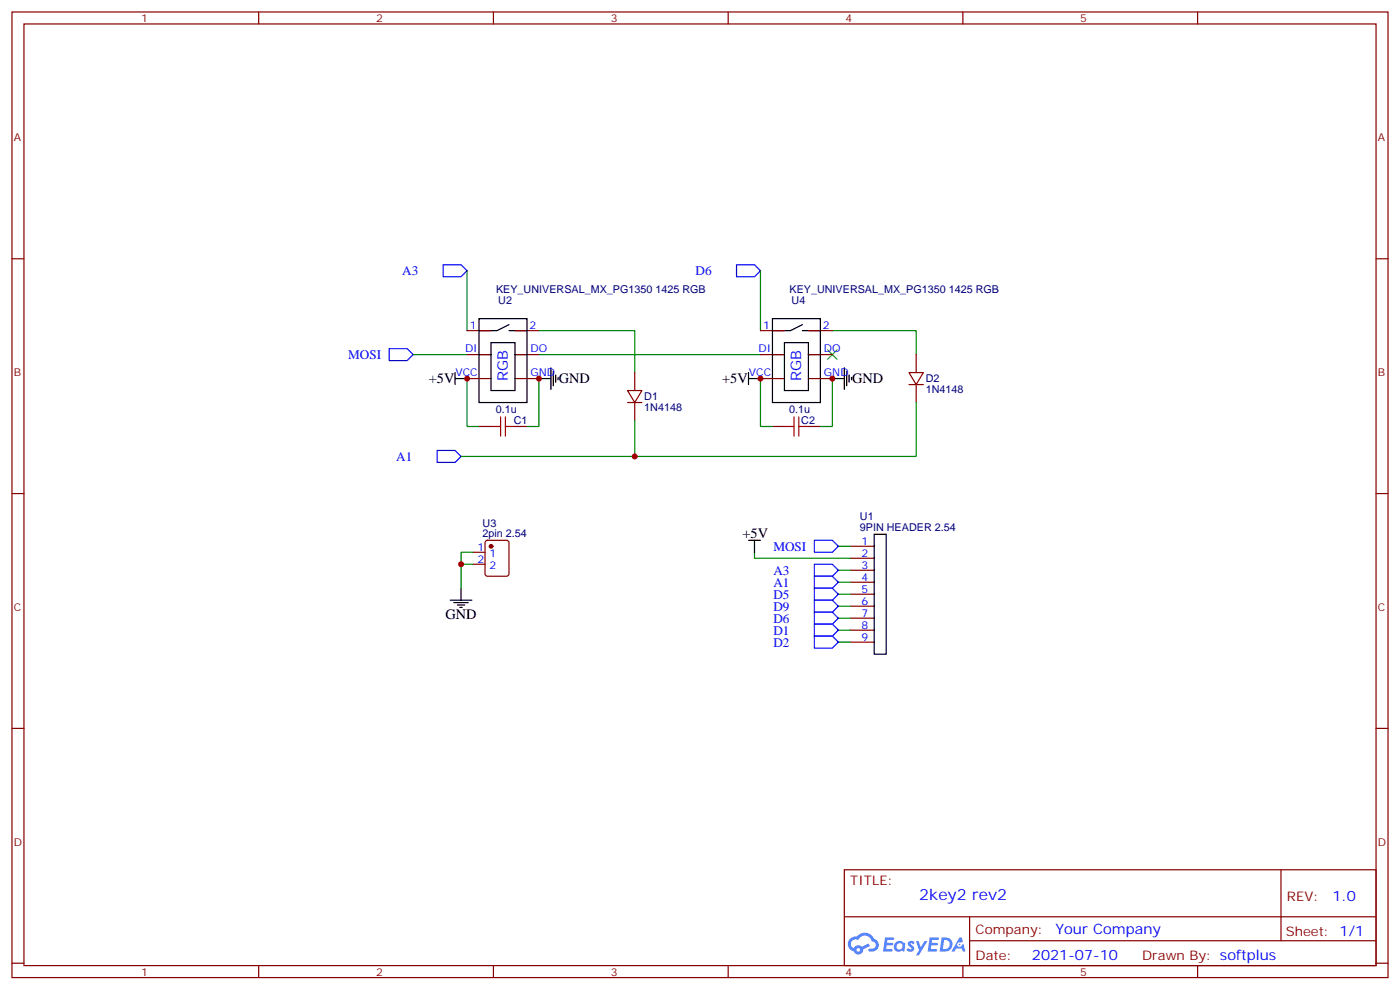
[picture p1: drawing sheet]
<svg xmlns="http://www.w3.org/2000/svg" width="412mm" height="292mm" viewBox="0 0 412 292" stroke-linecap="round" stroke-linejoin="round" font-family="sans-serif">
<g fill="none" stroke="#870000" stroke-width=".35">
<path d="M3.5 3.5h405.4v284.4h-405.4zM7.1 7.1h398.2v277.2h-398.2zM76.2 3.5v3.6M145.3 3.5v3.6M214.5 3.5v3.6M283.6 3.5v3.6M352.8 3.5v3.6M3.5 76.2h3.6M405.3 76.2h3.6M3.5 145.3h3.6M405.3 145.3h3.6M3.5 214.5h3.6"/>
<path d="M405.3 214.5h3.6M248.7 256.1h156.6v28.2h-156.6zM377.3 256.1v20.9M248.7 270h156.5M285.6 277h119.6M285.6 270v14.1M3.5 283.6h3.6M76.2 284.3v3.6M145.3 284.3v3.6M214.5 284.3v3.6M283.6 284.3v3.6M352.8 284.3v3.6"/>
<path d="M405.3 283.6h3.6"/>
</g>
<g fill="#5487ff">
<path d="M267.7 277.3a1.22 1.22 0 0 1 1.7 .3l-.4 .5a.47 .47 0 0 0-.3-.4 .47 .47 0 0 0-.5 .2l.1 .3a1.14 1.14 0 0 1 .8 1.7 1.14 1.14 0 0 1-1.9 0l-.2-.2 .5-.5 .7 .4a.29 .29 0 0 0 .3-.3 .29 .29 0 0 0-.2-.3 1.04 1.04 0 0 1-.6-1.7z"/>
<path d="M260.7 276h2.4l.3 .2-.2 .5-1.8 .1-.1 .8h1.5l.3 .4-.3 .4h-1.6l-.2 1.1h1.7l.2 .3-.2 .3-2.6 .1z"/>
<path d="M273.8 276h2.4l.3 .2-.1 .5-1.8 .1-.2 .8h1.6l.3 .4-.4 .4h-1.6l-.1 1.1h1.7l.2 .3-.2 .3-2.6 .1z"/>
<path d="M282.6 276.1h.7l.3 1.2-.6 .3a.69 .69 0 0 0-1 .3 .69 .69 0 0 0 .4 1 .69 .69 0 0 0 .9-.7l.5-.2 .6 2.2h-.8l-.2-.9h-1.8l-.5 .9h-.8z"/>
<path d="M269.8 277.1h.8l.6 1.8 1.1-1.8h.9l-2.6 4.2h-.8l.9-1.5z"/>
<path d="M277.4 276.1l-.6 4.1h1.3a2.11 2.11 0 0 0 2.5-2.1 2.11 2.11 0 0 0-2.5-2zM278.1 276.8a1.39 1.39 0 0 1 1.7 1.4 1.39 1.39 0 0 1-1.8 1.3h-.3z"/>
<path d="M263.7 277.7a1.54 1.54 0 0 0-.1 2.1 1.54 1.54 0 0 0 2.2 .2l.6 .2 .3-2.3-.2-.2-.4-.1a1.49 1.49 0 0 0-2.4 .1zM264 278.7a.94 .94 0 0 1 1.8 0 .94 .94 0 0 1-1.8 0z"/>
<path d="M250.4 276.4a2.18 2.18 0 0 0 1.1 3.7 1.44 1.44 0 0 0 1.6 1 1.44 1.44 0 0 0 1.2-1.5l2-1-.5-.8-1.9 1a1.47 1.47 0 0 0-2.4 .4 1.39 1.39 0 0 1-.7-1.9 1.39 1.39 0 0 1 2-.5 2.12 2.12 0 0 1 2.2-1.3 2.12 2.12 0 0 1 1.9 1.7 1.14 1.14 0 0 1 1.1 1.4 1.14 1.14 0 0 1-1.7 .8 .43 .43 0 0 0-.5 .3 .43 .43 0 0 0 .4 .5 1.98 1.98 0 0 0 2.5-1.2 1.98 1.98 0 0 0-1.2-2.5 3.1 3.1 0 0 0-5.3-.7l-.9 .1zM252.3 279.7a.55 .55 0 0 1 1.1 0 .55 .55 0 0 1-1.1 0z"/>
<circle cx="282.6" cy="278.1" r=".26"/>
</g>
<g fill="none" stroke="#870000" stroke-width=".35">
<path d="M184.9 115h4.2l-2.1 3.5zM184.9 118.5h4.2M187 109.7v5.3M187 118.5v5.3M267.8 109.7h4.2l-2.1 3.5zM267.8 113.2h4.2M269.9 104.4v5.3M269.9 113.2v5.3M141.1 125.6h3.5M151.7 125.6h3.5M227.5 125.6h3.6M238.1 125.6h3.6"/>
<path d="M143.1 159.3l.5-.2h5.6l.7 .4v9.5l-.4 .6-5.9 .1-.7-.5v-9.4zM139.3 162.6h3.6M139.3 166.2h3.6M250.5 160.9h7M250.5 164.4h7M250.5 167.9h7M250.5 171.4h7M250.5 175h7M250.5 178.5h7M250.5 182h7M250.5 185.6h7M250.5 189.1h7"/>
</g>
<circle cx="144.6" cy="160.9" r=".53" fill="#870000" stroke="#870000" stroke-width=".35"/>
<g fill="none" stroke="#000" stroke-width=".35">
<path d="M134.1 111.5h3.5M134.1 109.7v3.5M158.7 111.5h3.6M162.3 108.3v6.4M163 109.4v4.2M163.7 110.4v2.1M164.4 111.1v.7M220.5 111.5h3.5M220.5 109.7v3.5M245.2 111.5h3.5M248.7 108.3v6.4M249.4 109.4v4.2"/>
<path d="M250.1 110.4v2.1M250.8 111.1v.7M220.5 159.1h3.5M222.2 159.1v3.5M257.5 157.3h3.6v35.3h-3.6zM132.6 176.7h6.4M133.7 177.4h4.2M134.8 178.2h2.1M135.5 178.9h.7M135.8 173.2v3.5"/>
</g>
<g fill="none" stroke="#008700" stroke-width=".35">
<path d="M137.6 79.7v17.7M224 79.7v17.7M158.7 97.4h28.3v12.3M245.2 97.4h24.7v7M121.7 104.4h15.9M137.6 111.5v14.1h3.5M158.7 111.5v14.1h-3.5M158.7 104.4h65.3M224 111.5v14.1h3.5M245.2 111.5v14.1h-3.5M269.9 118.5v15.9h-134.1M187 123.8v10.6"/>
<path d="M139.3 166.2h-3.5v7M139.3 162.6h-3.5v3.6M222.2 162.6v1.8h28.3M246.9 160.9h3.6M246.9 167.9h3.6M246.9 171.4h3.6M246.9 175h3.6M246.9 178.5h3.6M246.9 182h3.6M246.9 185.6h3.6M246.9 189.1h3.6"/>
</g>
<path d="M130.5 78h5.3l1.8 1.7-1.8 1.8h-5.3zM217 78h5.2l1.8 1.7-1.8 1.8h-5.2zM114.7 102.7h5.2l1.8 1.7-1.8 1.8h-5.2zM128.8 132.6h5.3l1.7 1.8-1.7 1.8h-5.3zM239.9 159.1h5.3l1.7 1.8-1.7 1.7h-5.3zM239.9 176.7h5.3l1.7 1.8-1.7 1.8h-5.3zM239.9 173.2h5.3l1.7 1.8-1.7 1.7h-5.3zM239.9 169.7h5.3l1.7 1.7-1.7 1.8h-5.3zM239.9 166.2h5.3l1.7 1.7-1.7 1.8h-5.3zM239.9 187.3h5.3l1.7 1.8-1.7 1.8h-5.3zM239.9 183.8h5.3l1.7 1.8-1.7 1.7h-5.3zM239.9 180.3h5.3l1.7 1.7-1.7 1.8h-5.3z" fill="none" stroke="#00f" stroke-width=".35"/>
<path d="M243.8 103l2.8 2.8M246.6 103l-2.8 2.8" fill="none" stroke="#3c3" stroke-width=".35"/>
<path d="M144.6 125.6h2.9M147.5 122.8v5.6M148.9 125.6h2.8M148.9 122.8v5.6M231.1 125.6h2.8M233.9 122.8v5.6M235.3 125.6h2.8M235.3 122.8v5.6" fill="none" stroke="#a10000" stroke-width=".35"/>
<g fill="#c00">
<circle cx="135.8" cy="166.2" r=".88"/>
<circle cx="187" cy="134.4" r=".88"/>
<circle cx="245.2" cy="111.5" r=".88"/>
<circle cx="224" cy="111.5" r=".88"/>
<circle cx="158.8" cy="111.5" r=".88"/>
<circle cx="137.6" cy="111.5" r=".88"/>
</g>
<g fill="#000">
<circle cx="151.7" cy="104.4" r=".18"/>
<circle cx="238.1" cy="104.4" r=".18"/>
</g>
<path d="M141.1 93.8h14.1v24.7h-14.1zM149.9 95.6l-3.5 1.8h-5.3M149.9 97.4h5.3M227.5 93.8h14.2v24.7h-14.2zM236.4 95.6l-3.6 1.8h-5.3M236.4 97.4h5.3M141.1 104.4h3.5M144.6 100.9h7.1v14.1h-7.1zM151.7 104.4h3.5M227.5 104.4h3.6M231.1 100.9h7v14.1h-7zM238.1 104.4h3.6" fill="none" stroke="#000" stroke-width=".35"/>
<path d="M137.6 97.4h7M151.7 97.4h7M224 97.4h7.1M238.1 97.4h7.1M137.6 104.4h7M137.6 111.5h7M151.7 104.4h7M151.7 111.5h7M224 104.4h7.1M224 111.5h7.1M238.1 104.4h7.1M238.1 111.5h7.1" fill="none" stroke="#870000" stroke-width=".35"/>
<text font-size="4.6" fill="#00f" x="270.8" y="265.1">2key2 rev2</text>
<g font-size="4.2">
<text x="126.3" y="112.9">+5V</text>
<text x="164.6" y="112.9">GND</text>
<text x="212.7" y="112.9">+5V</text>
<text x="251" y="112.9">GND</text>
<text x="218.7" y="158.4">+5V</text>
<text x="131.2" y="182.4">GND</text>
</g>
<g font-size="4.2" fill="#00f">
<text x="149.6" y="112.3" transform="rotate(-90 149.6 112.3)">RGB</text>
<text x="236" y="112.3" transform="rotate(-90 236 112.3)">RGB</text>
<text x="392.5" y="265.4">1.0</text>
<text x="310.9" y="274.9">Your Company</text>
<text x="304" y="282.7">2021-07-10</text>
</g>
<g font-size="3.9" fill="#00f">
<text x="118.5" y="81">A3</text>
<text x="204.9" y="81">D6</text>
<text x="102.6" y="105.7">MOSI</text>
<text x="116.7" y="135.7">A1</text>
<text x="227.8" y="162.2">MOSI</text>
<text x="227.8" y="172.8">A1</text>
<text x="227.8" y="169.2">A3</text>
<text x="227.8" y="179.8">D9</text>
<text x="227.8" y="176.3">D5</text>
<text x="227.8" y="183.3">D6</text>
<text x="227.8" y="190.4">D2</text>
<text x="227.8" y="186.9">D1</text>
</g>
<g font-size="3.9" fill="#800">
<text x="250.5" y="260.7">TITLE:</text>
<text x="379.1" y="265.4">REV:</text>
<text x="287.4" y="274.9">Company:</text>
<text x="378.7" y="275.5">Sheet: 1/1</text>
<text x="287.4" y="282.6">Date:</text>
<text x="336.4" y="282.7">Drawn By: softplus</text>
</g>
<g font-size="3.2" fill="#800">
<text x="41.6" y="6.5">1</text>
<text x="110.8" y="6.5">2</text>
<text x="179.9" y="6.5">3</text>
<text x="249.1" y="6.5">4</text>
<text x="318.2" y="6.5">5</text>
<text x="4.1" y="41.6">A</text>
<text x="405.9" y="41.6">A</text>
<text x="4.1" y="110.8">B</text>
<text x="405.9" y="110.8">B</text>
<text x="4.1" y="179.9">C</text>
<text x="405.9" y="179.9">C</text>
<text x="4.1" y="249.1">D</text>
<text x="405.9" y="249.1">D</text>
<text x="41.6" y="287.3">1</text>
<text x="110.8" y="287.3">2</text>
<text x="179.9" y="287.3">3</text>
<text x="249.1" y="287.3">4</text>
<text x="318.2" y="287.3">5</text>
</g>
<g font-size="3.2" fill="#000080">
<text x="146.1" y="86.2">KEY_UNIVERSAL_MX_PG1350 1425 RGB</text>
<text x="146.8" y="89.5">U2</text>
<text x="232.6" y="86.2">KEY_UNIVERSAL_MX_PG1350 1425 RGB</text>
<text x="233.2" y="89.5">U4</text>
<text x="272.7" y="112.5">D2</text>
<text x="189.8" y="117.8">D1</text>
<text x="272.7" y="115.8">1N4148</text>
<text x="146.1" y="121.7">0.1u</text>
<text x="151.4" y="124.9">C1</text>
<text x="189.8" y="121.1">1N4148</text>
<text x="232.5" y="121.7">0.1u</text>
<text x="236" y="124.9">C2</text>
<text x="142.2" y="155.1">U3</text>
<text x="253.3" y="153.1">U1</text>
<text x="142.2" y="158">2pin 2.54</text>
<text x="253.3" y="156.3">9PIN HEADER 2.54</text>
</g>
<g font-size="3.2" fill="#00f">
<text x="138.4" y="97">1</text>
<text x="155.9" y="97">2</text>
<text x="224.8" y="97">1</text>
<text x="242.4" y="97">2</text>
<text x="137" y="103.7">DI</text>
<text x="156.3" y="103.7">DO</text>
<text x="223.4" y="103.7">DI</text>
<text x="242.7" y="103.7">DO</text>
<text x="134.2" y="110.8">VCC</text>
<text x="156.3" y="110.8">GND</text>
<text x="220.6" y="110.8">VCC</text>
<text x="242.7" y="110.8">GND</text>
<text x="253.7" y="160.5">1</text>
<text x="140.7" y="162.3">1</text>
<text x="140.7" y="165.8">2</text>
<text x="144.2" y="164">1</text>
<text x="144.2" y="167.6">2</text>
<text x="253.7" y="164">2</text>
<text x="253.7" y="167.6">3</text>
<text x="253.7" y="171.1">4</text>
<text x="253.7" y="174.6">5</text>
<text x="253.7" y="178.2">6</text>
<text x="253.7" y="181.7">7</text>
<text x="253.7" y="185.2">8</text>
<text x="253.7" y="188.7">9</text>
</g>
</svg>
